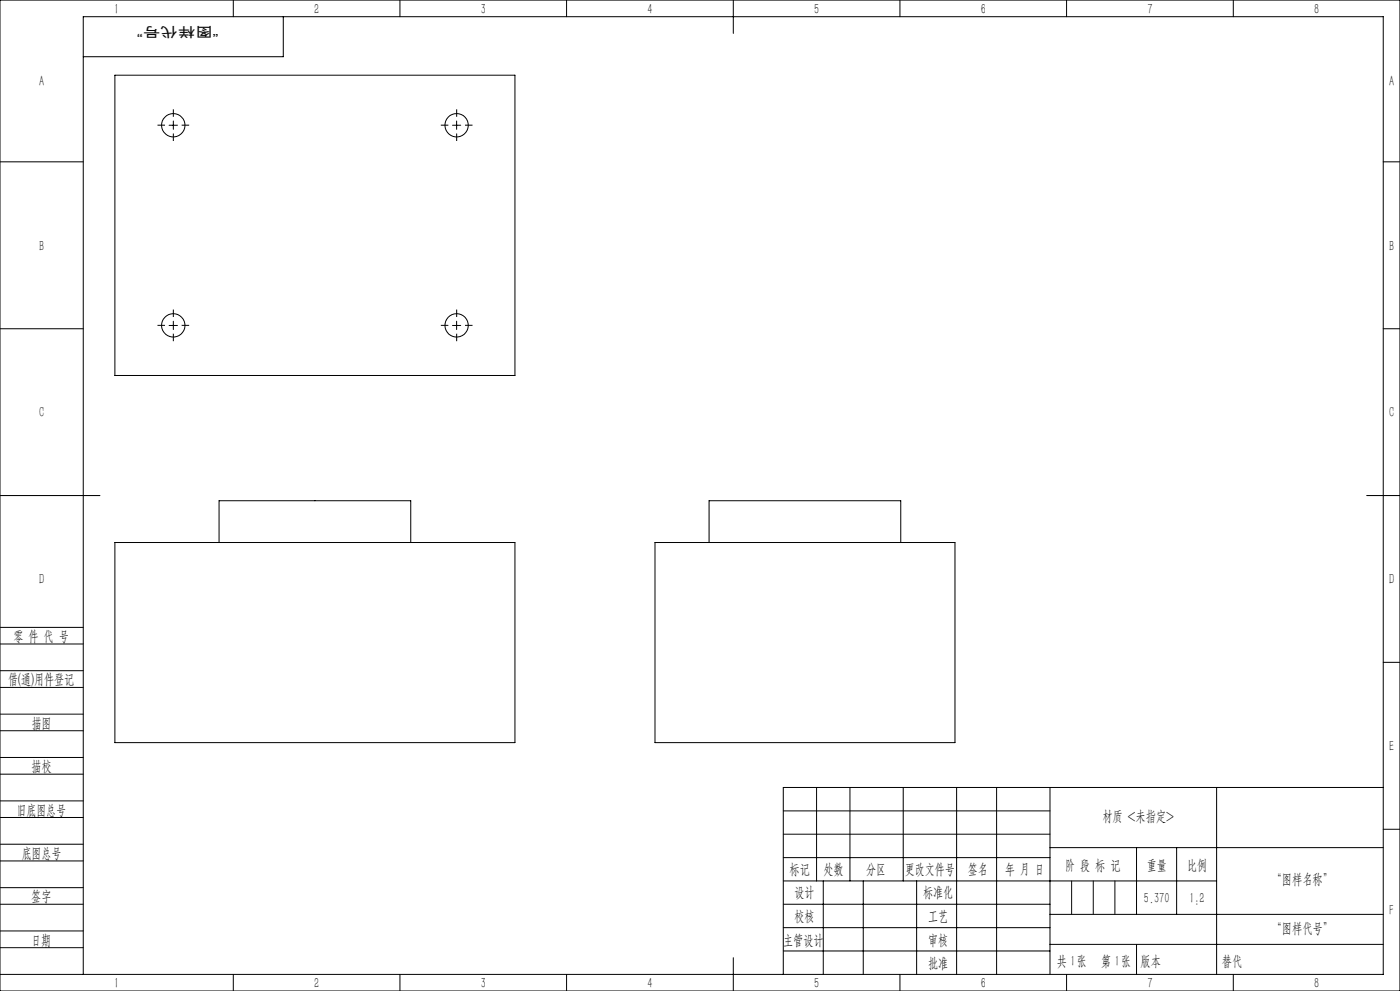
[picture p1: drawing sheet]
<svg xmlns="http://www.w3.org/2000/svg" width="420mm" height="297mm" viewBox="0 0 420 297" stroke-linecap="round" stroke-linejoin="round" font-family="sans-serif">
<g fill="none" stroke="#000" stroke-width=".3">
<path d="M0 0h420v297h-420zM70 0v5M85 5v12h-60M120 0v5M170 0v5M220 0v10M270 0v5M320 0v5M370 0v5M34.5 22.5h120v90h-120zM50.7 37.5h2.5M52 36.3v2.5"/>
<path d="M135.7 37.5h2.5M137 36.3v2.5M0 48.5h25M415 48.5h5M0 98.5h25M50.7 97.5h2.5M52 96.3v2.5M135.7 97.5h2.5M137 96.3v2.5M415 98.5h5M0 148.5h30M410 148.5h10"/>
<path d="M34.5 162.6h120v60h-120zM65.7 162.6v-12.5h57.5v12.5M196.5 162.6h90v60h-90zM212.7 162.6v-12.5h57.5v12.5M0 193h25M0 188h25M415 198.5h5M0 206h25M0 201h25M0 219h25M0 214h25M0 232h25"/>
<path d="M0 227h25M245 236v28M255 236v28M271 236v28M287 236v56M299 236v56M315 236v56M365 236v56M415 236h-180v56M0 245h25M0 240h25M0 258h25"/>
<path d="M0 253h25M235 243h80M235 250h80M235 257h80M315 254h100M341 254v20M353 254v20M415 248.5h5M0 271h25M0 266h25M0 279h25M235 271h80"/>
<path d="M235 264h130M235 278h80M247 264v28M259 264v28M275 264v28M315 274h100M0 284h25M0 292h415v-287h-390v287M70 292v5M120 292v5M170 292v5M220 287v10"/>
<path d="M235 285h80M270 292v5M315 283h100M320 292v5M370 292v5"/>
<circle cx="52" cy="37.5" r="3.5"/>
<circle cx="137" cy="37.5" r="3.5"/>
<circle cx="52" cy="97.5" r="3.5"/>
<circle cx="137" cy="97.5" r="3.5"/>
</g>
<g fill="none" stroke="#000" stroke-width=".3" stroke-dasharray="30.5 1.3 1.3 1.3" stroke-linecap="butt">
<path d="M49.5 37.5h-2.3M52 35v-2.2M54.5 37.5h2.3M134.5 37.5h-2.3M137 35v-2.2M139.5 37.5h2.3M52 40v2.3M137 40v2.3M49.5 97.5h-2.3M52 95v-2.2M54.5 97.5h2.3M134.5 97.5h-2.3"/>
<path d="M137 95v-2.2M139.5 97.5h2.3M52 100v2.3M137 100v2.3"/>
</g>
<path d="M321.5 264v10M328 264v10M334.5 264v10M341 283v9" fill="none" stroke="#0a0605" stroke-width=".3"/>
<g font-size="4.4">
<text x="34.2" y="4.2">1</text>
<text x="94.2" y="4.2">2</text>
<text x="144.2" y="4.2">3</text>
<text x="194.2" y="4.2">4</text>
<text x="244.2" y="4.2">5</text>
<text x="294.2" y="4.2">6</text>
<text x="344.2" y="4.2">7</text>
<text x="394.2" y="4.2">8</text>
<text x="11.7" y="25.9">A</text>
<text x="416.7" y="25.9">A</text>
<text x="11.7" y="75.1">B</text>
<text x="416.7" y="75.1">B</text>
<text x="11.7" y="125.1">C</text>
<text x="416.7" y="125.1">C</text>
<text x="11.7" y="175.1">D</text>
<text x="416.7" y="175.1">D</text>
<text x="4" y="192">零 件 代 号</text>
<text x="2.5" y="205.1">借(通)用件登记</text>
<text x="9.5" y="218.1">描图</text>
<text x="416.7" y="225.1">E</text>
<text x="9.5" y="231.1">描校</text>
<text x="5" y="244.2">旧底图总号</text>
<text x="330.7" y="246.2">材质 &lt;未指定&gt;</text>
<text x="6.5" y="257.2">底图总号</text>
<text x="236.9" y="261.9">标记</text>
<text x="247.1" y="261.9">处数</text>
<text x="259.9" y="261.9">分区</text>
<text x="271.5" y="261.9">更改文件号</text>
<text x="290.4" y="261.9">签名</text>
<text x="301.5" y="261.9">年 月 日</text>
<text x="319.5" y="260.6">阶 段 标 记</text>
<text x="344" y="260.6">重量</text>
<text x="356.1" y="260.6">比例</text>
<text x="238.3" y="268.9">设计</text>
<text x="276.9" y="268.9">标准化</text>
<text x="381.5" y="264.8">“图样名称”</text>
<text x="9.4" y="270.1">签字</text>
<text x="343.2" y="270.7">5.370</text>
<text x="356.8" y="270.7">1:2</text>
<text x="416.8" y="274.4">F</text>
<text x="238.3" y="276.1">校核</text>
<text x="278.4" y="276">工艺</text>
<text x="381.5" y="279.6">“图样代号”</text>
<text x="9.4" y="283.2">日期</text>
<text x="234.9" y="283.3">主管设计</text>
<text x="278.4" y="283.3">审核</text>
<text x="278.4" y="290.2">批准</text>
<text x="317.1" y="289.4">共 张</text>
<text x="321.1" y="289.4">1</text>
<text x="330.3" y="289.4">第 张</text>
<text x="334.5" y="289.4">1</text>
<text x="342.1" y="289.4">版本</text>
<text x="34.2" y="296.2">1</text>
<text x="94.2" y="296.2">2</text>
<text x="144.2" y="296.2">3</text>
<text x="194.2" y="296.2">4</text>
<text x="244.2" y="296.2">5</text>
<text x="294.2" y="296.2">6</text>
<text x="344.2" y="296.2">7</text>
<text x="394.2" y="296.2">8</text>
</g>
<text font-size="4.4" fill="#0a0605" x="366.6" y="289.4">替代</text>
<text font-size="4.1" fill="#0a0605" x="65.6" y="8" transform="rotate(-180 65.6 8)">“图样代号”</text>
</svg>
